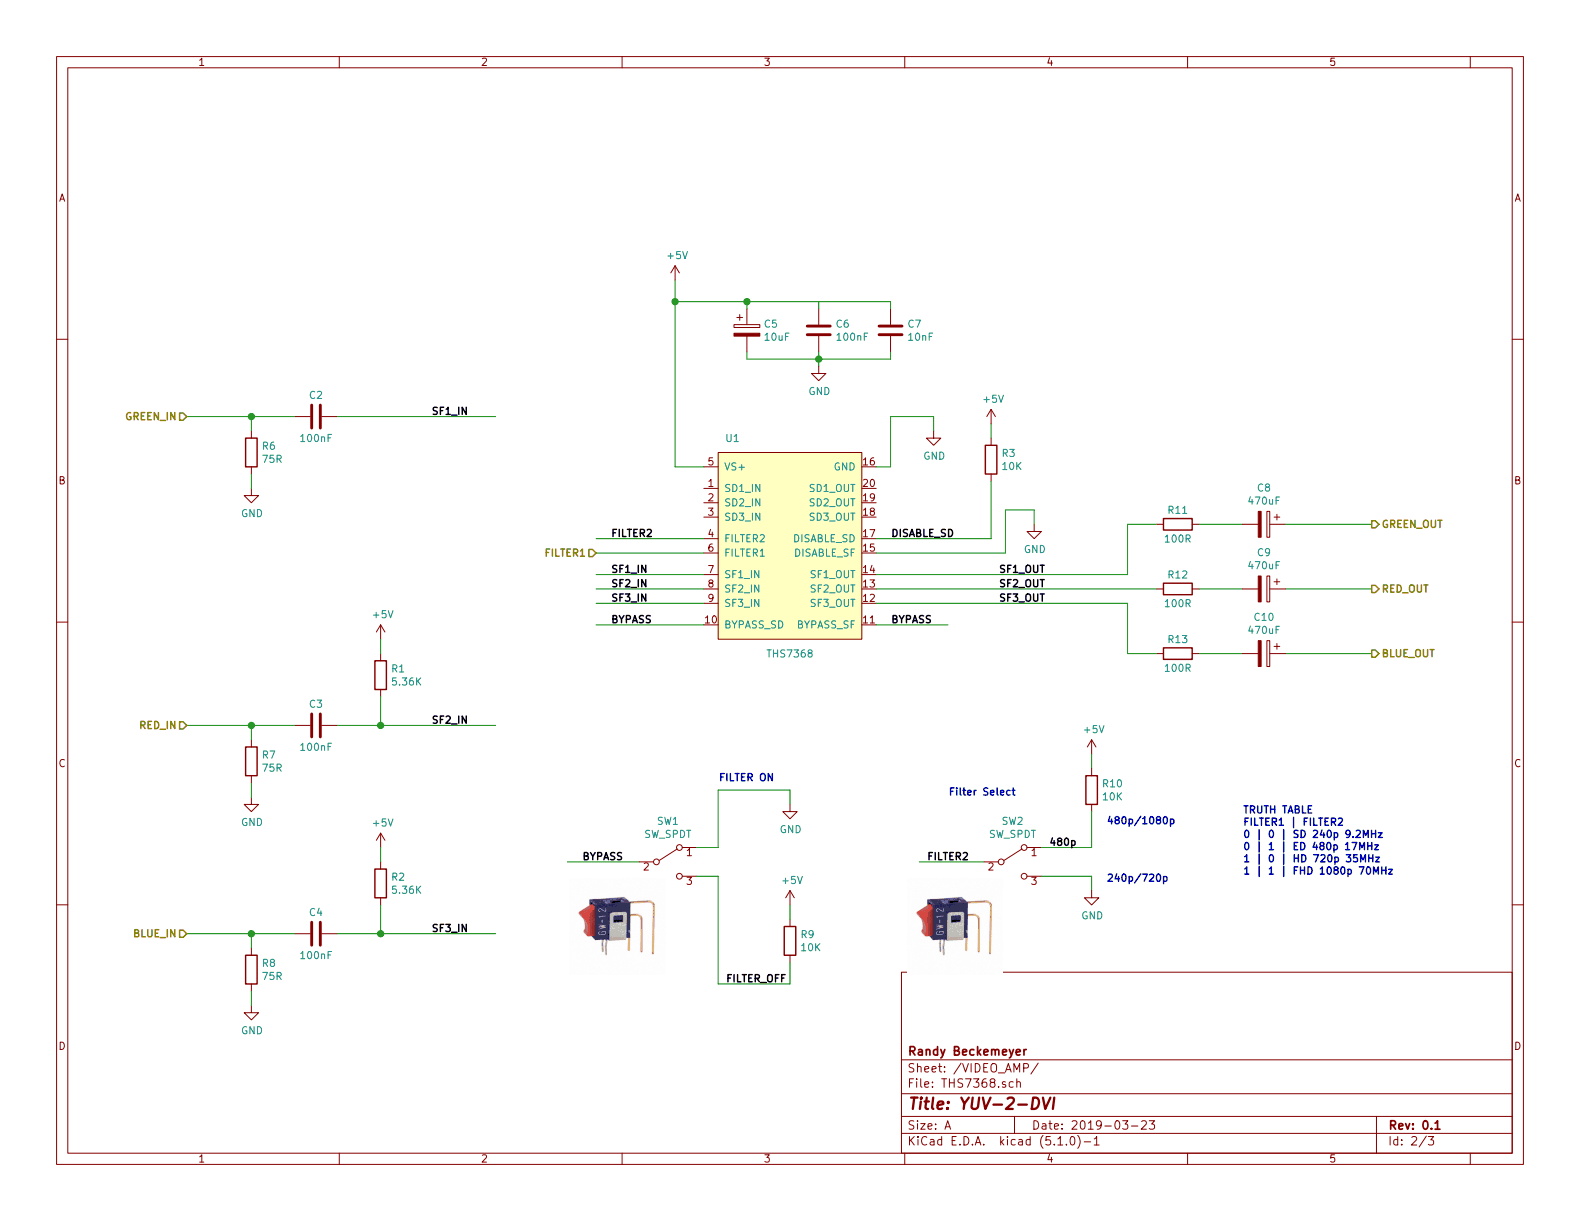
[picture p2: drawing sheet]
EESchema Schematic File Version 4
LIBS:yuv2dvi-cache
EELAYER 29 0
EELAYER END
$Descr A 11000 8500
encoding utf-8
Sheet 2 3
Title "YUV-2-DVI"
Date "2019-03-23"
Rev "0.1"
Comp "Randy Beckemeyer"
Comment1 ""
Comment2 ""
Comment3 ""
Comment4 ""
$EndDescr
$Comp
L 100:THS736x U?
U 1 1
P 5500 3700
AR Path="/5C91B6CD" Ref="U?"  Part="1" 
AR Path="/5C90F376/5C91B6CD" Ref="U1"  Part="1" 
F 0 "U1" H 5100 4350 50  0000 C CNN
F 1 "THS7368" H 5500 2850 50  0000 C CNN
F 2 "Package_SO:TSSOP-20_4.4x6.5mm_P0.65mm" H 5350 3700 50  0001 C CNN
F 3 "http://www.ti.com/lit/gpn/ths7368" H 5350 3700 50  0001 C CNN
F 4 "296-25625-1-ND" H 0   0   50  0001 C CNN "Digikey"
F 5 "THS7368IPWR" H 0   0   50  0001 C CNN "MPN"
	1    5500 3700
	1    0    0    -1  
$EndComp
$Comp
L power:GND #PWR025
U 1 1
P 6500 3000
F 0 "#PWR025" H 6500 2750 50  0001 C CNN
F 1 "GND" H 6505 2827 50  0000 C CNN
F 2 "" H 6500 3000 50  0001 C CNN
F 3 "" H 6500 3000 50  0001 C CNN
	1    6500 3000
	1    0    0    -1  
$EndComp
Wire Wire Line
	4900 3250 4700 3250
Text Label 4250 3750 0    50   ~ 10
FILTER2
Wire Wire Line
	4900 3850 4150 3850
Wire Wire Line
	4900 3750 4150 3750
Wire Wire Line
	6100 3250 6200 3250
Text Label 6950 4200 0    50   ~ 10
SF3_OUT
Text Label 6950 4000 0    50   ~ 10
SF1_OUT
Text Label 6950 4100 0    50   ~ 10
SF2_OUT
$Comp
L Device:R R11
U 1 1
P 8200 3650
F 0 "R11" V 8100 3650 50  0000 C CNN
F 1 "100R" V 8300 3650 50  0000 C CNN
F 2 "Resistor_SMD:R_0603_1608Metric_Pad1.05x0.95mm_HandSolder" V 8130 3650 50  0001 C CNN
F 3 "~" H 8200 3650 50  0001 C CNN
F 4 "311-100HRCT-ND" H 0   0   50  0001 C CNN "Digikey"
F 5 "RC0603FR-07100RL" H 0   0   50  0001 C CNN "MPN"
F 6 "CPL-RES-0603-100-0.1W" H 0   0   50  0001 C CNN "Octopart CPL"
	1    8200 3650
	0    1    1    0   
$EndComp
$Comp
L Device:R R12
U 1 1
P 8200 4100
F 0 "R12" V 8100 4100 50  0000 C CNN
F 1 "100R" V 8300 4100 50  0000 C CNN
F 2 "Resistor_SMD:R_0603_1608Metric_Pad1.05x0.95mm_HandSolder" V 8130 4100 50  0001 C CNN
F 3 "~" H 8200 4100 50  0001 C CNN
F 4 "311-100HRCT-ND" H 0   0   50  0001 C CNN "Digikey"
F 5 "RC0603FR-07100RL" H 0   0   50  0001 C CNN "MPN"
F 6 "CPL-RES-0603-100-0.1W" H 0   0   50  0001 C CNN "Octopart CPL"
	1    8200 4100
	0    1    1    0   
$EndComp
$Comp
L Device:R R13
U 1 1
P 8200 4550
F 0 "R13" V 8100 4550 50  0000 C CNN
F 1 "100R" V 8300 4550 50  0000 C CNN
F 2 "Resistor_SMD:R_0603_1608Metric_Pad1.05x0.95mm_HandSolder" V 8130 4550 50  0001 C CNN
F 3 "~" H 8200 4550 50  0001 C CNN
F 4 "311-100HRCT-ND" H 0   0   50  0001 C CNN "Digikey"
F 5 "RC0603FR-07100RL" H 0   0   50  0001 C CNN "MPN"
F 6 "CPL-RES-0603-100-0.1W" H 0   0   50  0001 C CNN "Octopart CPL"
	1    8200 4550
	0    1    1    0   
$EndComp
Wire Wire Line
	7850 4000 7850 3650
Wire Wire Line
	7850 4200 7850 4550
Wire Wire Line
	8650 4550 8350 4550
Wire Wire Line
	8650 4100 8350 4100
Wire Wire Line
	8650 3650 8350 3650
Wire Wire Line
	7850 4550 8050 4550
Wire Wire Line
	7850 3650 8050 3650
$Comp
L Device:CP C8
U 1 1
P 8800 3650
F 0 "C8" V 8545 3650 50  0000 C CNN
F 1 "470uF" V 8636 3650 50  0000 C CNN
F 2 "Capacitor_SMD:CP_Elec_8x10.5" H 8838 3500 50  0001 C CNN
F 3 "~" H 8800 3650 50  0001 C CNN
F 4 "PCE4178CT-ND" H 0   0   50  0001 C CNN "Digikey"
F 5 "EEE-HA1A471UP" H 0   0   50  0001 C CNN "MPN"
	1    8800 3650
	0    1    1    0   
$EndComp
$Comp
L Device:C C2
U 1 1
P 2200 2900
F 0 "C2" V 2050 2900 50  0000 C CNN
F 1 "100nF" V 2350 2900 50  0000 C CNN
F 2 "Capacitor_SMD:C_0603_1608Metric_Pad1.05x0.95mm_HandSolder" H 2238 2750 50  0001 C CNN
F 3 "~" H 2200 2900 50  0001 C CNN
F 4 "311-1344-1-ND" H 0   0   50  0001 C CNN "Digikey"
F 5 "CC0603KRX7R9BB104" H 0   0   50  0001 C CNN "MPN"
F 6 "CPL-CAP-X7R-0603-100NF-50V" H 0   0   50  0001 C CNN "Octopart CPL"
	1    2200 2900
	0    1    1    0   
$EndComp
$Comp
L Device:C C3
U 1 1
P 2200 5050
F 0 "C3" V 2050 5050 50  0000 C CNN
F 1 "100nF" V 2350 5050 50  0000 C CNN
F 2 "Capacitor_SMD:C_0603_1608Metric_Pad1.05x0.95mm_HandSolder" H 2238 4900 50  0001 C CNN
F 3 "~" H 2200 5050 50  0001 C CNN
F 4 "311-1344-1-ND" H 0   0   50  0001 C CNN "Digikey"
F 5 "CC0603KRX7R9BB104" H 0   0   50  0001 C CNN "MPN"
F 6 "CPL-CAP-X7R-0603-100NF-50V" H 0   0   50  0001 C CNN "Octopart CPL"
	1    2200 5050
	0    1    1    0   
$EndComp
$Comp
L Device:C C4
U 1 1
P 2200 6500
F 0 "C4" V 2050 6500 50  0000 C CNN
F 1 "100nF" V 2350 6500 50  0000 C CNN
F 2 "Capacitor_SMD:C_0603_1608Metric_Pad1.05x0.95mm_HandSolder" H 2238 6350 50  0001 C CNN
F 3 "~" H 2200 6500 50  0001 C CNN
F 4 "311-1344-1-ND" H 0   0   50  0001 C CNN "Digikey"
F 5 "CC0603KRX7R9BB104" H 0   0   50  0001 C CNN "MPN"
F 6 "CPL-CAP-X7R-0603-100NF-50V" H 0   0   50  0001 C CNN "Octopart CPL"
	1    2200 6500
	0    1    1    0   
$EndComp
Wire Wire Line
	4900 4100 4150 4100
Wire Wire Line
	4900 4200 4150 4200
Text Label 4250 4000 0    50   ~ 10
SF1_IN
Text Label 4250 4100 0    50   ~ 10
SF2_IN
Text Label 4250 4200 0    50   ~ 10
SF3_IN
Wire Wire Line
	6200 3250 6200 2900
Wire Wire Line
	6200 2900 6500 2900
Wire Wire Line
	6500 2900 6500 3000
Wire Wire Line
	9550 4100 8950 4100
Wire Wire Line
	9550 3650 8950 3650
Wire Wire Line
	9550 4550 8950 4550
$Comp
L Device:C C6
U 1 1
P 5700 2300
F 0 "C6" H 5815 2346 50  0000 L CNN
F 1 "100nF" H 5815 2255 50  0000 L CNN
F 2 "Capacitor_SMD:C_0603_1608Metric_Pad1.05x0.95mm_HandSolder" H 5738 2150 50  0001 C CNN
F 3 "~" H 5700 2300 50  0001 C CNN
F 4 "311-1344-1-ND" H 0   0   50  0001 C CNN "Digikey"
F 5 "CC0603KRX7R9BB104" H 0   0   50  0001 C CNN "MPN"
F 6 "CPL-CAP-X7R-0603-100NF-50V" H 0   0   50  0001 C CNN "Octopart CPL"
	1    5700 2300
	1    0    0    -1  
$EndComp
$Comp
L Device:CP C5
U 1 1
P 5200 2300
F 0 "C5" H 5315 2346 50  0000 L CNN
F 1 "10uF" H 5315 2255 50  0000 L CNN
F 2 "Capacitor_Tantalum_SMD:CP_EIA-3216-18_Kemet-A_Pad1.58x1.35mm_HandSolder" H 5238 2150 50  0001 C CNN
F 3 "~" H 5200 2300 50  0001 C CNN
F 4 "478-1655-1-ND" H 0   0   50  0001 C CNN "Digikey"
F 5 "TAJA106K016RNJ" H 0   0   50  0001 C CNN "MPN"
F 6 "CPL-CAP-TAN-1206-10UF-16V" H 0   0   50  0001 C CNN "Octopart CPL"
	1    5200 2300
	1    0    0    -1  
$EndComp
Wire Wire Line
	5700 2100 5700 2150
Wire Wire Line
	5700 2100 5200 2100
Wire Wire Line
	5200 2100 5200 2150
Wire Wire Line
	5200 2450 5200 2500
Wire Wire Line
	5200 2500 5700 2500
Wire Wire Line
	5700 2500 5700 2450
Wire Wire Line
	5700 2500 5700 2550
$Comp
L power:GND #PWR024
U 1 1
P 5700 2550
F 0 "#PWR024" H 5700 2300 50  0001 C CNN
F 1 "GND" H 5705 2377 50  0000 C CNN
F 2 "" H 5700 2550 50  0001 C CNN
F 3 "" H 5700 2550 50  0001 C CNN
	1    5700 2550
	1    0    0    -1  
$EndComp
Wire Wire Line
	4700 2100 5200 2100
$Comp
L Switch:SW_SPDT SW1
U 1 1
P 4650 6000
AR Path="/5C90F376/5C91B7CD" Ref="SW1"  Part="1" 
AR Path="/5C91B7CD" Ref="SW?"  Part="1" 
F 0 "SW1" H 4650 6285 50  0000 C CNN
F 1 "SW_SPDT" H 4650 6194 50  0000 C CNN
F 2 "100:SW_NKK_GW12RCV" H 4650 6000 50  0001 C CNN
F 3 "https://www.nkkswitches.com/pdf/GW.pdf" H 4650 6000 50  0001 C CNN
F 4 "360-3430-ND" H 0   0   50  0001 C CNN "Digikey"
F 5 "GW12RCV" H 0   0   50  0001 C CNN "MPN"
	1    4650 6000
	1    0    0    -1  
$EndComp
Text Label 4050 6000 0    50   ~ 10
BYPASS
$Comp
L Device:R R9
U 1 1
P 5500 6550
F 0 "R9" H 5570 6596 50  0000 L CNN
F 1 "10K" H 5570 6505 50  0000 L CNN
F 2 "Resistor_SMD:R_0603_1608Metric_Pad1.05x0.95mm_HandSolder" V 5430 6550 50  0001 C CNN
F 3 "~" H 5500 6550 50  0001 C CNN
F 4 "311-10.0KHRCT-ND" H 0   0   50  0001 C CNN "Digikey"
F 5 "RC0603FR-0710KL" H 0   0   50  0001 C CNN "MPN"
F 6 "CPL-RES-0603-10K-0.1W" H 0   0   50  0001 C CNN "Octopart CPL"
	1    5500 6550
	1    0    0    -1  
$EndComp
$Comp
L power:+5V #PWR022
U 1 1
P 5500 6300
F 0 "#PWR022" H 5500 6150 50  0001 C CNN
F 1 "+5V" H 5515 6473 50  0000 C CNN
F 2 "" H 5500 6300 50  0001 C CNN
F 3 "" H 5500 6300 50  0001 C CNN
	1    5500 6300
	1    0    0    -1  
$EndComp
Wire Wire Line
	5500 6400 5500 6300
Wire Wire Line
	4850 5900 5000 5900
Wire Wire Line
	4850 6100 5000 6100
Text Notes 5000 5450 0    50   ~ 10
FILTER ON
Wire Wire Line
	3950 6000 4450 6000
$Comp
L Device:R R7
U 1 1
P 1750 5300
F 0 "R7" H 1820 5346 50  0000 L CNN
F 1 "75R" H 1820 5255 50  0000 L CNN
F 2 "Resistor_SMD:R_0603_1608Metric_Pad1.05x0.95mm_HandSolder" V 1680 5300 50  0001 C CNN
F 3 "~" H 1750 5300 50  0001 C CNN
F 4 "311-75.0HRCT-ND" H 0   0   50  0001 C CNN "Digikey"
F 5 "RC0603FR-0775RL" H 0   0   50  0001 C CNN "MPN"
F 6 "CPL-RES-0603-75-0.1W" H 0   0   50  0001 C CNN "Octopart CPL"
	1    1750 5300
	1    0    0    -1  
$EndComp
$Comp
L Device:R R6
U 1 1
P 1750 3150
F 0 "R6" H 1820 3196 50  0000 L CNN
F 1 "75R" H 1820 3105 50  0000 L CNN
F 2 "Resistor_SMD:R_0603_1608Metric_Pad1.05x0.95mm_HandSolder" V 1680 3150 50  0001 C CNN
F 3 "~" H 1750 3150 50  0001 C CNN
F 4 "311-75.0HRCT-ND" H 0   0   50  0001 C CNN "Digikey"
F 5 "RC0603FR-0775RL" H 0   0   50  0001 C CNN "MPN"
F 6 "CPL-RES-0603-75-0.1W" H 0   0   50  0001 C CNN "Octopart CPL"
	1    1750 3150
	1    0    0    -1  
$EndComp
$Comp
L Device:R R8
U 1 1
P 1750 6750
F 0 "R8" H 1820 6796 50  0000 L CNN
F 1 "75R" H 1820 6705 50  0000 L CNN
F 2 "Resistor_SMD:R_0603_1608Metric_Pad1.05x0.95mm_HandSolder" V 1680 6750 50  0001 C CNN
F 3 "~" H 1750 6750 50  0001 C CNN
F 4 "311-75.0HRCT-ND" H 0   0   50  0001 C CNN "Digikey"
F 5 "RC0603FR-0775RL" H 0   0   50  0001 C CNN "MPN"
F 6 "CPL-RES-0603-75-0.1W" H 0   0   50  0001 C CNN "Octopart CPL"
	1    1750 6750
	1    0    0    -1  
$EndComp
Wire Wire Line
	1750 6600 1750 6500
Connection ~ 1750 6500
Wire Wire Line
	1750 6500 1300 6500
Wire Wire Line
	1750 3000 1750 2900
Connection ~ 1750 2900
Wire Wire Line
	1750 2900 1300 2900
Wire Wire Line
	1750 5150 1750 5050
$Comp
L Device:CP C9
U 1 1
P 8800 4100
F 0 "C9" V 8545 4100 50  0000 C CNN
F 1 "470uF" V 8636 4100 50  0000 C CNN
F 2 "Capacitor_SMD:CP_Elec_8x10.5" H 8838 3950 50  0001 C CNN
F 3 "~" H 8800 4100 50  0001 C CNN
F 4 "PCE4178CT-ND" H 0   0   50  0001 C CNN "Digikey"
F 5 "EEE-HA1A471UP" H 0   0   50  0001 C CNN "MPN"
	1    8800 4100
	0    1    1    0   
$EndComp
$Comp
L Device:CP C10
U 1 1
P 8800 4550
F 0 "C10" V 8545 4550 50  0000 C CNN
F 1 "470uF" V 8636 4550 50  0000 C CNN
F 2 "Capacitor_SMD:CP_Elec_8x10.5" H 8838 4400 50  0001 C CNN
F 3 "~" H 8800 4550 50  0001 C CNN
F 4 "PCE4178CT-ND" H 0   0   50  0001 C CNN "Digikey"
F 5 "EEE-HA1A471UP" H 0   0   50  0001 C CNN "MPN"
	1    8800 4550
	0    1    1    0   
$EndComp
Wire Wire Line
	4150 4000 4900 4000
Connection ~ 1750 5050
Wire Wire Line
	1750 5050 1300 5050
Text Label 3000 6500 0    50   ~ 10
SF3_IN
Text Label 3000 2900 0    50   ~ 10
SF1_IN
Text Label 3000 5050 0    50   ~ 10
SF2_IN
Text HLabel 1300 2900 0    50   Input ~ 10
GREEN_IN
Text HLabel 1300 6500 0    50   Input ~ 10
BLUE_IN
Text HLabel 1300 5050 0    50   Input ~ 10
RED_IN
Text HLabel 9550 3650 2    50   Output ~ 10
GREEN_OUT
Text HLabel 9550 4100 2    50   Output ~ 10
RED_OUT
Text HLabel 9550 4550 2    50   Output ~ 10
BLUE_OUT
Wire Wire Line
	4150 4350 4900 4350
Text Label 4250 4350 0    50   ~ 10
BYPASS
Text Label 6200 4350 0    50   ~ 10
BYPASS
Wire Wire Line
	6100 4350 6600 4350
Wire Wire Line
	4700 1950 4700 2100
Connection ~ 4700 2100
Wire Wire Line
	4700 2100 4700 3250
Connection ~ 5200 2100
Connection ~ 5700 2500
$Comp
L power:GND #PWR018
U 1 1
P 1750 5550
F 0 "#PWR018" H 1750 5300 50  0001 C CNN
F 1 "GND" H 1755 5377 50  0000 C CNN
F 2 "" H 1750 5550 50  0001 C CNN
F 3 "" H 1750 5550 50  0001 C CNN
	1    1750 5550
	1    0    0    -1  
$EndComp
$Comp
L power:GND #PWR017
U 1 1
P 1750 3400
F 0 "#PWR017" H 1750 3150 50  0001 C CNN
F 1 "GND" H 1755 3227 50  0000 C CNN
F 2 "" H 1750 3400 50  0001 C CNN
F 3 "" H 1750 3400 50  0001 C CNN
	1    1750 3400
	1    0    0    -1  
$EndComp
$Comp
L power:GND #PWR019
U 1 1
P 1750 7000
F 0 "#PWR019" H 1750 6750 50  0001 C CNN
F 1 "GND" H 1755 6827 50  0000 C CNN
F 2 "" H 1750 7000 50  0001 C CNN
F 3 "" H 1750 7000 50  0001 C CNN
	1    1750 7000
	1    0    0    -1  
$EndComp
Text HLabel 4150 3850 0    50   Input ~ 10
FILTER1
Wire Wire Line
	1750 6500 2050 6500
Wire Wire Line
	1750 2900 2050 2900
Wire Wire Line
	1750 5050 2050 5050
Wire Wire Line
	2350 5050 2650 5050
Wire Wire Line
	1750 5450 1750 5550
Wire Wire Line
	1750 3300 1750 3400
Wire Wire Line
	1750 6900 1750 7000
$Comp
L power:+5V #PWR021
U 1 1
P 4700 1950
F 0 "#PWR021" H 4700 1800 50  0001 C CNN
F 1 "+5V" H 4715 2123 50  0000 C CNN
F 2 "" H 4700 1950 50  0001 C CNN
F 3 "" H 4700 1950 50  0001 C CNN
	1    4700 1950
	1    0    0    -1  
$EndComp
Wire Wire Line
	6100 4000 7850 4000
Wire Wire Line
	6100 4100 8050 4100
Wire Wire Line
	6100 4200 7850 4200
$Comp
L Device:C C?
U 1 1
P 6200 2300
AR Path="/5C9E7A3C" Ref="C?"  Part="1" 
AR Path="/5C90F3A3/5C9E7A3C" Ref="C?"  Part="1" 
AR Path="/5C90F376/5C9E7A3C" Ref="C7"  Part="1" 
F 0 "C7" H 6315 2346 50  0000 L CNN
F 1 "10nF" H 6315 2255 50  0000 L CNN
F 2 "Capacitor_SMD:C_0603_1608Metric_Pad1.05x0.95mm_HandSolder" H 6238 2150 50  0001 C CNN
F 3 "~" H 6200 2300 50  0001 C CNN
F 4 "311-1085-1-ND" H 0   0   50  0001 C CNN "Digikey"
F 5 "CC0603KRX7R9BB103" H 0   0   50  0001 C CNN "MPN"
F 6 "CPL-CAP-X7R-0603-10NF-50V" H 0   0   50  0001 C CNN "Octopart CPL"
	1    6200 2300
	1    0    0    -1  
$EndComp
Wire Wire Line
	6200 2100 6200 2150
Wire Wire Line
	5700 2100 6200 2100
Wire Wire Line
	6200 2500 6200 2450
Wire Wire Line
	6200 2500 5700 2500
Wire Wire Line
	2350 6500 2650 6500
Wire Wire Line
	2350 2900 3450 2900
Wire Wire Line
	5000 5900 5000 5500
Wire Wire Line
	5000 5500 5500 5500
Wire Wire Line
	5500 6700 5500 6850
Wire Wire Line
	5000 6100 5000 6850
Text Notes 8650 6100 0    50   ~ 10
TRUTH TABLE\nFILTER1 | FILTER2\n0 | 0 | SD 240p 9.2MHz\n0 | 1 | ED 480p 17MHz\n1 | 0 | HD 720p 35MHz\n1 | 1 | FHD 1080p 70MHz
Text Notes 6600 5550 0    50   ~ 10
Filter Select
Text Notes 7700 6150 0    50   ~ 10
240p/720p
Wire Wire Line
	6850 6000 6400 6000
Text Label 6450 6000 0    50   ~ 10
FILTER2
$Comp
L Switch:SW_SPDT SW2
U 1 1
P 7050 6000
F 0 "SW2" H 7050 6285 50  0000 C CNN
F 1 "SW_SPDT" H 7050 6194 50  0000 C CNN
F 2 "100:SW_NKK_GW12RCV" H 7050 6000 50  0001 C CNN
F 3 "https://www.nkkswitches.com/pdf/GW.pdf" H 7050 6000 50  0001 C CNN
F 4 "360-3430-ND" H 0   0   50  0001 C CNN "Digikey"
F 5 "GW12RCV" H 0   0   50  0001 C CNN "MPN"
	1    7050 6000
	1    0    0    -1  
$EndComp
Wire Wire Line
	7250 6100 7600 6100
Wire Wire Line
	7600 6200 7600 6100
$Comp
L power:GND #PWR027
U 1 1
P 7600 6200
F 0 "#PWR027" H 7600 5950 50  0001 C CNN
F 1 "GND" H 7605 6027 50  0000 C CNN
F 2 "" H 7600 6200 50  0001 C CNN
F 3 "" H 7600 6200 50  0001 C CNN
	1    7600 6200
	1    0    0    -1  
$EndComp
Text Notes 7700 5750 0    50   ~ 10
480p/1080p
Wire Wire Line
	7250 5900 7600 5900
Wire Wire Line
	7600 5350 7600 5250
$Comp
L power:+5V #PWR026
U 1 1
P 7600 5250
F 0 "#PWR026" H 7600 5100 50  0001 C CNN
F 1 "+5V" H 7615 5423 50  0000 C CNN
F 2 "" H 7600 5250 50  0001 C CNN
F 3 "" H 7600 5250 50  0001 C CNN
	1    7600 5250
	1    0    0    -1  
$EndComp
$Comp
L Device:R R10
U 1 1
P 7600 5500
F 0 "R10" H 7670 5546 50  0000 L CNN
F 1 "10K" H 7670 5455 50  0000 L CNN
F 2 "Resistor_SMD:R_0603_1608Metric_Pad1.05x0.95mm_HandSolder" V 7530 5500 50  0001 C CNN
F 3 "~" H 7600 5500 50  0001 C CNN
F 4 "311-10.0KHRCT-ND" H 200 -150 50  0001 C CNN "Digikey"
F 5 "RC0603FR-0710KL" H 200 -150 50  0001 C CNN "MPN"
F 6 "CPL-RES-0603-10K-0.1W" H 200 -150 50  0001 C CNN "Octopart CPL"
	1    7600 5500
	1    0    0    -1  
$EndComp
Wire Wire Line
	5500 5600 5500 5500
$Comp
L power:GND #PWR023
U 1 1
P 5500 5600
F 0 "#PWR023" H 5500 5350 50  0001 C CNN
F 1 "GND" H 5505 5427 50  0000 C CNN
F 2 "" H 5500 5600 50  0001 C CNN
F 3 "" H 5500 5600 50  0001 C CNN
	1    5500 5600
	1    0    0    -1  
$EndComp
Wire Wire Line
	5000 6850 5500 6850
$Comp
L Device:R R1
U 1 1
P 2650 4700
F 0 "R1" H 2720 4746 50  0000 L CNN
F 1 "5.36K" H 2720 4655 50  0000 L CNN
F 2 "Resistor_SMD:R_0603_1608Metric_Pad1.05x0.95mm_HandSolder" V 2580 4700 50  0001 C CNN
F 3 "~" H 2650 4700 50  0001 C CNN
F 4 "311-5.36KHRCT-ND" H 900 -600 50  0001 C CNN "Digikey"
F 5 "RC0603FR-075K36L" H 900 -600 50  0001 C CNN "MPN"
	1    2650 4700
	1    0    0    -1  
$EndComp
$Comp
L power:+5V #PWR0104
U 1 1
P 2650 4450
F 0 "#PWR0104" H 2650 4300 50  0001 C CNN
F 1 "+5V" H 2665 4623 50  0000 C CNN
F 2 "" H 2650 4450 50  0001 C CNN
F 3 "" H 2650 4450 50  0001 C CNN
	1    2650 4450
	1    0    0    -1  
$EndComp
Wire Wire Line
	2650 4850 2650 5050
Connection ~ 2650 5050
Wire Wire Line
	2650 5050 3450 5050
Wire Wire Line
	2650 4550 2650 4450
$Comp
L Device:R R2
U 1 1
P 2650 6150
F 0 "R2" H 2720 6196 50  0000 L CNN
F 1 "5.36K" H 2720 6105 50  0000 L CNN
F 2 "Resistor_SMD:R_0603_1608Metric_Pad1.05x0.95mm_HandSolder" V 2580 6150 50  0001 C CNN
F 3 "~" H 2650 6150 50  0001 C CNN
F 4 "311-5.36KHRCT-ND" H 900 850 50  0001 C CNN "Digikey"
F 5 "RC0603FR-075K36L" H 900 850 50  0001 C CNN "MPN"
	1    2650 6150
	1    0    0    -1  
$EndComp
$Comp
L power:+5V #PWR0105
U 1 1
P 2650 5900
F 0 "#PWR0105" H 2650 5750 50  0001 C CNN
F 1 "+5V" H 2665 6073 50  0000 C CNN
F 2 "" H 2650 5900 50  0001 C CNN
F 3 "" H 2650 5900 50  0001 C CNN
	1    2650 5900
	1    0    0    -1  
$EndComp
Wire Wire Line
	2650 6300 2650 6500
Wire Wire Line
	2650 6000 2650 5900
Connection ~ 2650 6500
Wire Wire Line
	2650 6500 3450 6500
Text Label 5050 6850 0    50   ~ 10
FILTER_OFF
Text Label 7300 5900 0    50   ~ 10
480p
Wire Wire Line
	7600 5650 7600 5900
Wire Wire Line
	6900 3050 6900 2950
$Comp
L power:+5V #PWR0106
U 1 1
P 6900 2950
F 0 "#PWR0106" H 6900 2800 50  0001 C CNN
F 1 "+5V" H 6915 3123 50  0000 C CNN
F 2 "" H 6900 2950 50  0001 C CNN
F 3 "" H 6900 2950 50  0001 C CNN
	1    6900 2950
	1    0    0    -1  
$EndComp
$Comp
L Device:R R3
U 1 1
P 6900 3200
F 0 "R3" H 6970 3246 50  0000 L CNN
F 1 "10K" H 6970 3155 50  0000 L CNN
F 2 "Resistor_SMD:R_0603_1608Metric_Pad1.05x0.95mm_HandSolder" V 6830 3200 50  0001 C CNN
F 3 "~" H 6900 3200 50  0001 C CNN
F 4 "311-10.0KHRCT-ND" H -500 -2450 50  0001 C CNN "Digikey"
F 5 "RC0603FR-0710KL" H -500 -2450 50  0001 C CNN "MPN"
F 6 "CPL-RES-0603-10K-0.1W" H -500 -2450 50  0001 C CNN "Octopart CPL"
	1    6900 3200
	1    0    0    -1  
$EndComp
Wire Wire Line
	6100 3750 6900 3750
Wire Wire Line
	6900 3350 6900 3750
Text Label 6200 3750 0    50   ~ 10
DISABLE_SD
$Comp
L power:GND #PWR0107
U 1 1
P 7200 3650
F 0 "#PWR0107" H 7200 3400 50  0001 C CNN
F 1 "GND" H 7205 3477 50  0000 C CNN
F 2 "" H 7200 3650 50  0001 C CNN
F 3 "" H 7200 3650 50  0001 C CNN
	1    7200 3650
	1    0    0    -1  
$EndComp
Wire Wire Line
	6100 3850 7000 3850
Wire Wire Line
	7000 3850 7000 3550
Wire Wire Line
	7000 3550 7200 3550
Wire Wire Line
	7200 3550 7200 3650
$EndSCHEMATC
